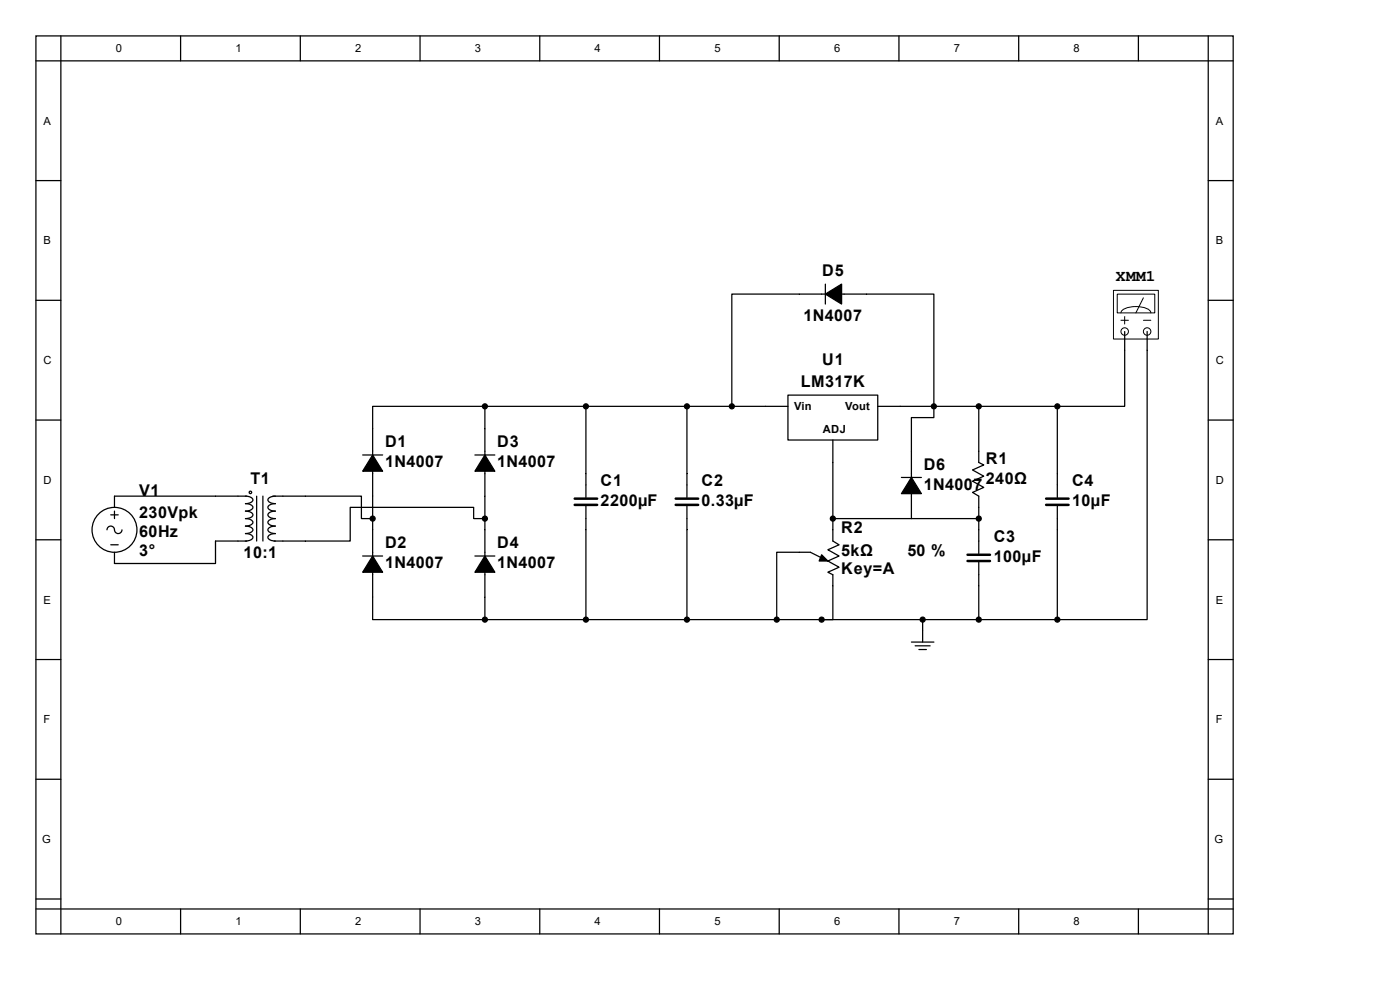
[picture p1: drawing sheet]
<svg xmlns="http://www.w3.org/2000/svg" width="297mm" height="210mm" viewBox="0 0 297 210" stroke-linecap="round" stroke-linejoin="round" font-family="sans-serif">
<g fill="none" stroke="#000" stroke-width=".26">
<path d="M7.6 7.6h254v190.5h-254zM7.6 12.9h254M12.9 7.6v190.5M38.3 7.6v5.3M63.7 7.6v5.3M89.1 7.6v5.3M114.5 7.6v5.3M139.9 7.6v5.3M165.3 7.6v5.3M190.7 7.6v5.3M216.1 7.6v5.3M241.5 7.6v5.3"/>
<path d="M256.3 7.6v190.5M7.6 38.3h5.3M256.3 38.3h5.3M7.6 63.7h5.3M175.1 60.3v4.2M256.3 63.7h5.3M7.6 89.1h5.3M76.9 96.5h4.3M100.8 96.5h4.2M102.9 86.2h-23.8v45.2h23.8M102.9 86.2v45.2M102.9 86.2h64.3"/>
<path d="M124.3 86.2v19.3M145.7 86.2v19.3M155.3 86.2v-23.8h42.8v26.2h-4.7v21.4M167.2 83.8h19v9.5h-19zM176.7 93.3v21.5l1.3 .8-2.4 1 2.4 1.4-2.4 1 2.4 1.3-2.4 1.1 1.1 .5v9.5h-2.4M186.2 86.2h21.4v11.9l1.1 .5-2.4 1.1 2.4 1.3-2.4 1.1 2.4 1.3-2.4 1.1 1.3 .8v12.1M256.3 89.1h5.3M7.6 114.5h5.3M23.5 109.2h1.6M23.5 115.6h1.6M24.3 108.4v1.6M25.9 112.4a.85 .85 0 0 1-1 .8 .85 .85 0 0 1-.7-1.1 .79 .79 0 0 0-.9-.5 .79 .79 0 0 0-.6 .8"/>
<path d="M52.1 105.3a1.54 1.54 0 0 1 1.6 .7 1.31 1.31 0 0 1-1.6 .8 1.54 1.54 0 0 1 1.6 .8 1.31 1.31 0 0 1-1.6 .8 1.54 1.54 0 0 1 1.6 .8 1.31 1.31 0 0 1-1.6 .8 1.54 1.54 0 0 1 1.6 .8 1.31 1.31 0 0 1-1.6 .8 1.54 1.54 0 0 1 1.6 .8 1.31 1.31 0 0 1-1.6 .8 1.54 1.54 0 0 1 1.6 .8 1.31 1.31 0 0 1-1.6 .8M52.3 114.8h-6.6v4.7h-21.4v-2.3M52.3 105.3h-28v2.3M54.5 105.3v9.5M55.8 105.3v9.5M57.9 105.3h18.8v4.7h2.4M58.4 105.3a1.54 1.54 0 0 0-1.6 .7 1.31 1.31 0 0 0 1.6 .8 1.54 1.54 0 0 0-1.6 .8 1.31 1.31 0 0 0 1.6 .8 1.54 1.54 0 0 0-1.6 .8 1.31 1.31 0 0 0 1.6 .8 1.54 1.54 0 0 0-1.6 .8 1.31 1.31 0 0 0 1.6 .8 1.54 1.54 0 0 0-1.6 .8 1.31 1.31 0 0 0 1.6 .8 1.54 1.54 0 0 0-1.6 .8 1.31 1.31 0 0 0 1.6 .8M76.9 118h4.3M100.8 118h4.2M102.9 110h-2.4v-2.4h-26.2v7.2h-16.1M124.3 107.4v24M145.7 107.4v24"/>
<path d="M175.6 119l-3.7-1.8h-7.1v14.2M176.7 110h30.9M191.2 101.3h4.3M207.6 119.3v12.1h-104.7M224.3 100.5v5M224.3 107.4v5M256.3 114.5h5.3M7.6 139.9h5.3M193.4 136.2h4.7M194.2 137h3.1M194.9 137.8h1.6M195.7 131.4v4.8"/>
<path d="M256.3 139.9h5.3M7.6 165.3h5.3M256.3 165.3h5.3M7.6 190.7h5.3M7.6 192.8h254M38.3 192.8v5.3M63.7 192.8v5.3M89.1 192.8v5.3M114.5 192.8v5.3M139.9 192.8v5.3M165.3 192.8v5.3M190.7 192.8v5.3"/>
<path d="M216.1 192.8v5.3M241.5 192.8v5.3M256.3 190.7h5.3"/>
<circle cx="24.3" cy="112.4" r="4.8"/>
<circle cx="53.1" cy="104.5" r=".26"/>
</g>
<g fill="#000" stroke="#000" stroke-width=".26">
<path d="M175.1 62.4l3.4-2.1v4.2zM79.1 96.5l2.1 3.5h-4.3zM102.9 96.5l2.1 3.5h-4.2zM174.3 117.7l1.3 1.3h-1.8zM193.4 101.3l2.1 3.4h-4.3zM79.1 118l2.1 3.4h-4.3zM102.9 118l2.1 3.4h-4.2z"/>
<circle cx="102.9" cy="86.2" r=".53"/>
<circle cx="124.3" cy="86.2" r=".53"/>
<circle cx="145.7" cy="86.2" r=".53"/>
<circle cx="155.3" cy="86.2" r=".53"/>
<circle cx="198.1" cy="86.2" r=".53"/>
<circle cx="207.6" cy="86.2" r=".53"/>
<circle cx="79.1" cy="110" r=".53"/>
<circle cx="102.9" cy="110" r=".53"/>
<circle cx="176.7" cy="110" r=".53"/>
<circle cx="207.6" cy="110" r=".53"/>
<circle cx="102.9" cy="131.4" r=".53"/>
<circle cx="124.3" cy="131.4" r=".53"/>
<circle cx="145.7" cy="131.4" r=".53"/>
<circle cx="164.8" cy="131.4" r=".53"/>
<circle cx="174.3" cy="131.4" r=".53"/>
<circle cx="195.7" cy="131.4" r=".53"/>
<circle cx="207.6" cy="131.4" r=".53"/>
</g>
<path d="M121.9 107.1h4.8M121.9 105.8h4.8M143.4 107.1h4.7M143.4 105.8h4.7M205.3 119h4.7M205.3 117.7h4.7M221.9 107.1h4.8M221.9 105.8h4.8" fill="none" stroke="#000" stroke-width=".53"/>
<path d="M236.3 61.6h9.4v10.3h-9.4z" fill="#fff"/>
<path d="M236.2 61.6h9.5v10.3h-9.5z" fill="none" stroke="#000" stroke-width=".21"/>
<path d="M237.1 62.4h7.9v4h-7.9z" fill="#fff"/>
<path d="M237 62.4h8v4h-8zM242.6 63.2l-1.6 3.2" fill="none" stroke="#000" stroke-width=".21"/>
<g fill="#fff" stroke="#000" stroke-width=".21">
<circle cx="238.6" cy="70.3" r=".79"/>
<circle cx="243.4" cy="70.3" r=".79"/>
</g>
<path d="M238.6 70.3v15.9h-14.3M243.4 70.3v61.1h-19.1M207.6 86.2h16.7M224.3 86.2v14.3M224.3 112.4v19M207.6 131.4h16.7" fill="none" stroke="#000" stroke-width=".26"/>
<path d="M237.8 66.4a2.4 2.4 0 0 1 2.5-1.3l2.1 .1a2.05 2.05 0 0 1 1.8 1.2M237.8 67.9h1.6M238.6 67.2v1.5M242.6 67.9h1.6" fill="none" stroke="#000" stroke-width=".21"/>
<g fill="#000" stroke="#000" stroke-width=".26">
<circle cx="224.3" cy="86.2" r=".53"/>
<circle cx="224.3" cy="131.4" r=".53"/>
</g>
<g font-size="3.4">
<text x="174.5" y="58.6">D5</text>
<text x="236.7" y="59.7">XMM1</text>
<text x="170.5" y="68.2">1N4007</text>
<text x="174.5" y="77.4">U1</text>
<text x="169.9" y="82.2">LM317K</text>
<text x="81.7" y="94.9">D1</text>
<text x="105.5" y="94.9">D3</text>
<text x="81.7" y="99.1">1N4007</text>
<text x="105.5" y="99.1">1N4007</text>
<text x="196" y="99.7">D6</text>
<text x="209.2" y="98.3">R1</text>
<text x="29.5" y="105.2">V1</text>
<text x="53.2" y="102.6">T1</text>
<text x="127.4" y="103.1">C1</text>
<text x="127.4" y="107.3">2200µF</text>
<text x="148.8" y="103.1">C2</text>
<text x="148.8" y="107.3">0.33µF</text>
<text x="196" y="103.9">1N4007</text>
<text x="209.2" y="102.6">240Ω</text>
<text x="227.5" y="103.1">C4</text>
<text x="227.5" y="107.3">10µF</text>
<text x="29.5" y="110">230Vpk</text>
<text x="29.5" y="113.9">60Hz</text>
<text x="178.5" y="113.2">R2</text>
<text x="29.5" y="117.9">3°</text>
<text x="51.7" y="118.4">10:1</text>
<text x="81.7" y="116.3">D2</text>
<text x="105.5" y="116.3">D4</text>
<text x="178.5" y="117.9">5kΩ</text>
<text x="192.5" y="117.9">50 %</text>
<text x="210.8" y="115">C3</text>
<text x="210.8" y="119.2">100µF</text>
<text x="81.7" y="120.6">1N4007</text>
<text x="105.5" y="120.6">1N4007</text>
<text x="178.5" y="121.8">Key=A</text>
</g>
<g font-size="2.4">
<text x="24.6" y="11.1">0</text>
<text x="50" y="11.1">1</text>
<text x="75.4" y="11.1">2</text>
<text x="100.8" y="11.1">3</text>
<text x="126.2" y="11.1">4</text>
<text x="151.6" y="11.1">5</text>
<text x="177" y="11.1">6</text>
<text x="202.4" y="11.1">7</text>
<text x="227.8" y="11.1">8</text>
<text x="9.2" y="26.5">A</text>
<text x="257.9" y="26.5">A</text>
<text x="9.2" y="51.9">B</text>
<text x="257.9" y="51.9">B</text>
<text x="9.2" y="77.3">C</text>
<text x="257.9" y="77.3">C</text>
<text x="168.5" y="87">Vin</text>
<text x="179.3" y="87">Vout</text>
<text x="174.6" y="91.8">ADJ</text>
<text x="9.2" y="102.7">D</text>
<text x="257.9" y="102.7">D</text>
<text x="9.2" y="128.1">E</text>
<text x="257.9" y="128.1">E</text>
<text x="9.2" y="153.5">F</text>
<text x="257.9" y="153.5">F</text>
<text x="8.9" y="178.9">G</text>
<text x="257.6" y="178.9">G</text>
<text x="24.6" y="196.3">0</text>
<text x="50" y="196.3">1</text>
<text x="75.4" y="196.3">2</text>
<text x="100.8" y="196.3">3</text>
<text x="126.2" y="196.3">4</text>
<text x="151.6" y="196.3">5</text>
<text x="177" y="196.3">6</text>
<text x="202.4" y="196.3">7</text>
<text x="227.8" y="196.3">8</text>
</g>
</svg>
